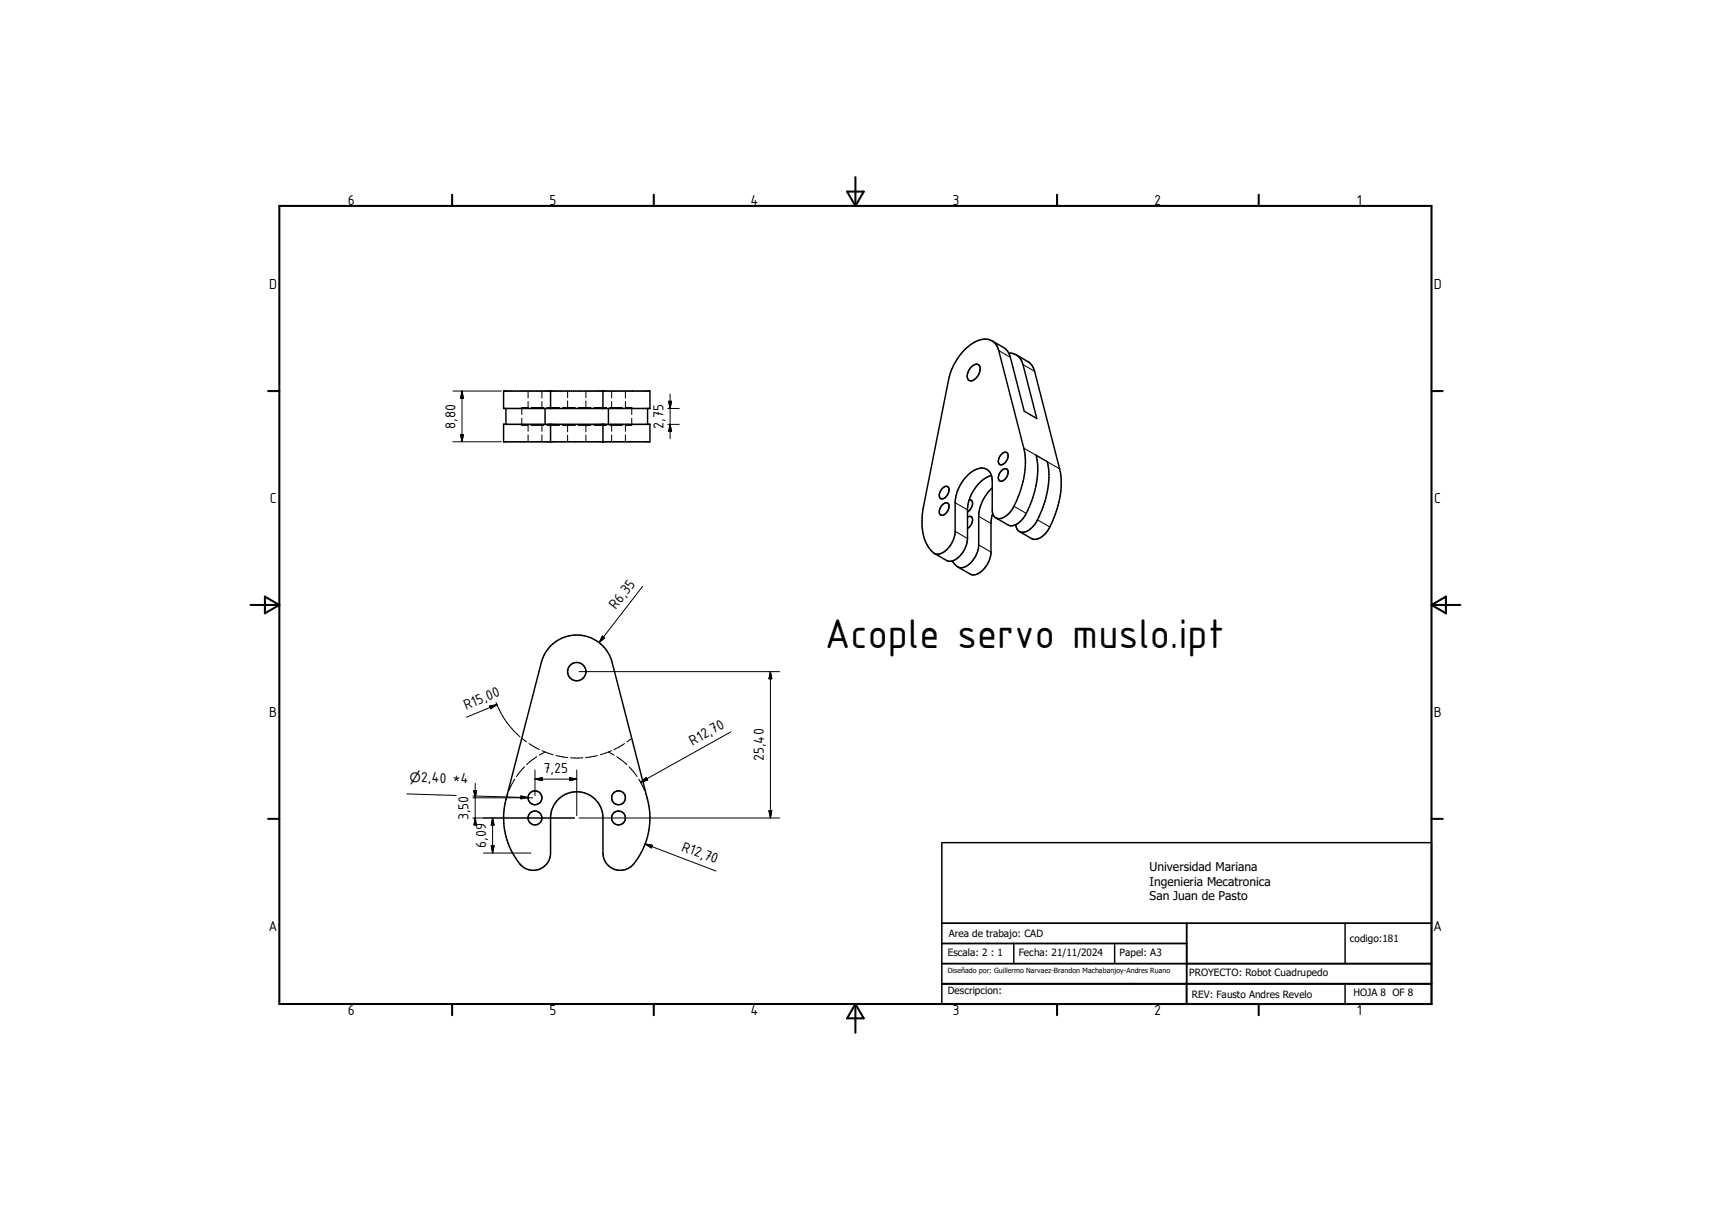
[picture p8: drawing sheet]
<svg xmlns="http://www.w3.org/2000/svg" width="594mm" height="420mm" viewBox="0 0 594 420" stroke-linecap="round" stroke-linejoin="round" font-family="sans-serif">
<g fill="none" stroke="#000" stroke-width=".51">
<path d="M344.4 118.3l4 2.3a5.5 5.5 0 0 1 2.4 3.4l4.8 18.7 4.3 2.6-4.8-18.8a4.7 4.7 0 0 0-4.9-3.9M174.8 135.7h50.8v6.1h-50.8zM191.1 135.7v6.1M209.3 135.7v6.1M337.1 127.4a1.86 1.86 0 0 1 2.9-.5 4.2 4.2 0 0 1-3.1 5.3 2.13 2.13 0 0 1-.7-3.3zM352.8 123.2l4 2.3a5.3 5.3 0 0 1 2.4 3.4l8.7 33.8a30.5 30.5 0 0 1-5.1 22.6 4.1 4.1 0 0 1-4.7 1.6l-4.2-2.4M174.8 147.3h50.8v6h-50.8zM175.6 141.8v5.5M189.2 141.8v5.5M191.1 147.3v6M209.3 147.3v6M211.2 141.8v5.5"/>
<path d="M224.8 141.8v5.5M347.5 157.8a1.34 1.34 0 0 1 1.1-.8 1.34 1.34 0 0 1 1.3 .6 3.2 3.2 0 0 1-2.6 3.7 2.06 2.06 0 0 1 0-3.2zM327.2 169.4a1.24 1.24 0 0 1 1.8-.5 1.24 1.24 0 0 1 .4 1.8l-.1 .3a2.27 2.27 0 0 1-2.9 1.9 2.86 2.86 0 0 1 .8-3.5zM327.2 175.1a1.24 1.24 0 0 1 1.8-.5 1.24 1.24 0 0 1 .4 1.8l-.1 .3a2.27 2.27 0 0 1-2.9 1.9 2.87 2.87 0 0 1 .8-3.5zM335.9 179.5a1.11 1.11 0 0 1 1.4 0 1.11 1.11 0 0 1 .3 1.4l-.1 .3a3.6 3.6 0 0 1-1.6 2.2M336.5 173.5a1.37 1.37 0 0 1 1.2 .9 1.37 1.37 0 0 1-.3 1.5l-.8 1.2-.7 .6M344.2 165a13.4 13.4 0 0 0-8.3 11.4v10.5a8.6 8.6 0 0 1-5.9 7.9l-1.4-.2-4.3-2.5M344.5 169.3a14.3 14.3 0 0 0-4.7 9.9v10a8.7 8.7 0 0 1-5.9 7.9 3.7 3.7 0 0 1-3.4-2.4M344.6 178.3l-.6 3.4v9.9a8.5 8.5 0 0 1-5.8 7.9l-1.1-.1-4.6-2.6M345.7 179.8a2.99 2.99 0 0 1-1.2-2.8v-9.9a3.9 3.9 0 0 0-1.8-4.1 3.9 3.9 0 0 0-4.4 .2 14.2 14.2 0 0 0-6.7 11.3v9.9a8.5 8.5 0 0 1-5.9 8l-1.4-.3M345.7 179.8a4.8 4.8 0 0 0 5.4-2.6 31.4 31.4 0 0 0 4.3-21.7l-8.7-33.8a5.1 5.1 0 0 0-7.8-3.2 19.5 19.5 0 0 0-9.6 13.2l-8.7 43.9a18.1 18.1 0 0 0 2.4 15.3l1.3 1.2M345.7 179.8l4.3 2.4a4.7 4.7 0 0 0 5.4-2.5 31.5 31.5 0 0 0 4.3-21.7l3.9 2.3a30.6 30.6 0 0 1-5.1 22.6 3.9 3.9 0 0 1-4.9 1.4l-.7-.9-.3-1.3"/>
<path d="M347.8 163.3a1.24 1.24 0 0 1 1.7-.5 1.24 1.24 0 0 1 .4 1.7l-.1 .4a2.28 2.28 0 0 1-2.9 1.9 2.92 2.92 0 0 1 .9-3.5zM191.3 224.1a12.7 12.7 0 0 1 21.2 5.8l12.3 47.7a24.5 24.5 0 0 1-6.1 23.5 6 6 0 0 1-9.4-5v-12.2a9.1 9.1 0 0 0-9.1-9.1 9.1 9.1 0 0 0-9.1 9.1v12.2a6.1 6.1 0 0 1-4.6 5.8 6.1 6.1 0 0 1-6.8-3 25.5 25.5 0 0 1-4.1-21.3l12.3-47.7a12.9 12.9 0 0 1 3.4-5.8zM327 334.5h170M327 320.5h170M327 327.5h84.9M352 327.5v7M387 327.5v7M411.9 320.5v21M467 320.5v14M327 348.5v-56h170v56M327 341.5h170M467 341.5v7"/>
<circle cx="200.2" cy="233.1" r="3.2"/>
<circle cx="185.7" cy="276.9" r="2.41"/>
<circle cx="214.7" cy="276.9" r="2.41"/>
<circle cx="185.7" cy="283.9" r="2.4"/>
<circle cx="214.7" cy="283.9" r="2.4"/>
</g>
<g fill="none" stroke="#000" stroke-width=".36">
<path d="M183.3 135.7v2.4M183.3 139.4v2.4M188.1 135.7v2.4M188.1 139.4v2.4M197 135.7v2.3M197 139.2v2.3M203.4 135.7v2.3M203.4 139.2v2.3M212.3 135.7v2.4M212.3 139.4v2.4M217.1 135.7v2.4M217.1 139.4v2.4"/>
<path d="M346.7 121.7l4.1 2.3M355.1 126.5l4.1 2.4M181.1 145.2v2.5h2.2M183.3 141.5h-2.2v2.4M183.3 147.3v2.4M183.3 150.9v2.4M184.4 147.7h4.4M184.4 141.5h4.4M188.1 147.3v2.4M188.1 150.9v2.4M189.9 147.7h4.3M189.9 141.5h4.3"/>
<path d="M195.3 147.7h4.4M195.3 141.5h4.4M197 147.7v2.2M197 151.1v2.2M200.8 147.7h4.3M200.8 141.5h4.3M203.4 147.7v2.2M203.4 151.1v2.2M206.2 147.7h4.4M206.2 141.5h4.4M211.7 147.7h4.3M211.7 141.5h4.3"/>
<path d="M212.3 147.3v2.4M212.3 150.9v2.4M217.1 147.3v2.4M217.1 150.9v2.4M217.1 141.5h2.2v2.4M219.3 145.2v2.5h-2.2M355.4 155.5l4.3 2.5M331.6 174.5l4.3 2.5M339.8 179.2l4.2 2.5M352 175.7l4.3 2.5M363.6 160.3l4.3 2.4M331.6 184.4l4.3 2.5"/>
<path d="M339.8 189.2l4.2 2.4M360.2 180.4l4.2 2.5M181.1 256.3l1.7 1.2M183.6 258.1l3.6 2M216.8 258.1l-3.6 2M219.3 256.3l-1.6 1.2M176.3 275.5l-.7 2.1M178.7 270.5l-2 3.9M182.1 266.1l-2.8 3.5M186.3 262.7l-3.4 2.7M188.2 260.6l3.8 1.4M189.2 261l-1.9 1.1"/>
<path d="M193.1 262.3l4 .6M198.2 263h4.1M207.4 262.3l-4.1 .6M211.2 261l2 1.1M212.3 260.6l-3.9 1.4M214.1 262.7l3.5 2.7M218.4 266.1l2.8 3.5M221.8 270.5l2 3.9M224.2 275.5l.6 2.1"/>
</g>
<g fill="none" stroke="#000" stroke-width=".71">
<path d="M97 71.5h400v277h-400zM157 67.6v3.9M227 67.6v3.9M294.1 66.5h5.8l-2.9 5zM297 61.5v10M367 67.6v3.9M437 67.6v3.9M93.1 135.7h3.9M497 135.7h3.8M87 210h10M92 207.1l5 2.9-5 2.9zM497 210h10"/>
<path d="M497 210l5-2.9v5.8zM93.1 284.2h3.9M497 284.2h3.8M157 348.5v3.9M227 348.5v3.9M297 348.5v10M297 348.5l2.9 5h-5.8zM327 341.5h170M367 348.5v3.9M411.9 341.5v7M437 348.5v3.9"/>
</g>
<g fill="none" stroke="#000" stroke-width=".35">
<path d="M157.2 135.7h16.8M160.4 135.7v17.6M160.4 135.7l.5 2.6h-1zM232.1 139.3h1l-.5 2.5zM232.6 136.8v15.5M157.2 153.3h16.8M159.9 150.8h1l-.5 2.5zM231.8 147.3h4M231.8 141.8h4M232.6 147.3l.5 2.5h-1zM223.1 203.5l-15.1 19.6M201 233.1h69.6"/>
<path d="M209.1 220.8l.8 .6-1.9 1.7zM267.4 233.1v50.8M267.4 233.1l.5 2.5h-1zM170 245.1l2.5-.5-2.1 1.4zM172.2 243.8a30 30 0 0 0 8.3 12M172.5 244.6l-10.6 4.3M253.7 254.1l-31.3 17.4M141.2 275.6l17.2 .5M164.2 276.3l19.1 .5M164.2 276.9h16.7M164.5 274.4h1l-.5 2.5zM165 271.9v13"/>
<path d="M180.8 276.3l2.5 .5-2.5 .5zM183.2 276.9h1.7M185.7 270.4h14.5M185.7 270.4l2.5-.5v1zM185.7 267.3v8.8M197.7 269.9l2.5 .5-2.5 .5zM200.2 267.3v15.8M222.4 271.5l1.9-1.6 .5 .8zM164.2 283.9h35.2M164.8 284.9l.2-1 .2 1M167.8 296.1h16.5M170.5 293.6h1l-.5 2.5z"/>
<path d="M171 283.9v12.2M171 283.9l.5 2.5h-1zM201 283.9h69.6M224 293l24.6 9.3M224 293l2.5 .4-.4 .9zM266.9 281.4h1l-.5 2.5z"/>
</g>
<g fill="#000" stroke="#000" stroke-width=".35">
<path d="M160.4 135.7l.5 2.6h-1zM232.1 139.3h1l-.5 2.5zM159.9 150.8h1l-.5 2.5zM232.6 147.3l.5 2.5h-1zM209.1 220.8l.8 .6-1.9 1.7zM267.4 233.1l.5 2.5h-1zM170 245.1l2.5-.5-2.1 1.4zM164.5 274.4h1l-.5 2.5zM180.8 276.3l2.5 .5-2.5 .5zM185.7 270.4l2.5-.5v1zM197.7 269.9l2.5 .5-2.5 .5zM222.4 271.5l1.9-1.6 .5 .8z"/>
<path d="M165 283.9l.5 2.5h-1zM170.5 293.6h1l-.5 2.5zM171 283.9l.5 2.5h-1zM224 293l2.5 .4-.4 .9zM266.9 281.4h1l-.5 2.5z"/>
</g>
<text font-size="15.5" x="286.3" y="225">Acople servo muslo.ipt</text>
<g font-size="5.4">
<text x="120.8" y="71.1">6</text>
<text x="190.8" y="71.1">5</text>
<text x="260.6" y="71.1">4</text>
<text x="330.7" y="71.1">3</text>
<text x="400.7" y="71.1">2</text>
<text x="471.1" y="71.1">1</text>
<text x="93.4" y="100.4">D</text>
<text x="497.7" y="100.4">D</text>
<text x="158.1" y="148.8" transform="rotate(-90 158.1 148.8)">8,80</text>
<text x="230.3" y="148.8" transform="rotate(-90 230.3 148.8)">2,75</text>
<text x="93.6" y="174.6">C</text>
<text x="497.9" y="174.6">C</text>
<text x="213.8" y="211.8" transform="rotate(-52 213.8 211.8)">R6,35</text>
<text x="93.4" y="248.8">B</text>
<text x="161.8" y="246.5" transform="rotate(-22 161.8 246.5)">R15,00</text>
<text x="497.7" y="248.8">B</text>
<text x="240.5" y="258.8" transform="rotate(-29 240.5 258.8)">R12,70</text>
<text x="188.7" y="268.1">7,25</text>
<text x="265.1" y="264.2" transform="rotate(-90 265.1 264.2)">25,40</text>
<text x="146.1" y="271.5" transform="rotate(2 146.1 271.5)">2,40 *4</text>
<text x="162.7" y="284.7" transform="rotate(-90 162.7 284.7)">3,50</text>
<text x="168.7" y="294.3" transform="rotate(-90 168.7 294.3)">6,09</text>
<text x="236.4" y="295.2" transform="rotate(21 236.4 295.2)">R12,70</text>
<text x="93.3" y="323.1">A</text>
<text x="497.5" y="323.1">A</text>
<text x="120.8" y="352.4">6</text>
<text x="190.8" y="352.4">5</text>
<text x="260.6" y="352.4">4</text>
<text x="330.7" y="352.4">3</text>
<text x="400.7" y="352.4">2</text>
<text x="471.1" y="352.4">1</text>
</g>
<text font-size="4.6" x="142.2" y="271.4" transform="rotate(2 142.2 271.4)">n</text>
<g font-size="4.2">
<text x="399.1" y="302.5">Universidad Mariana</text>
<text x="399.1" y="307.5">Ingenieria Mecatronica</text>
<text x="399.1" y="312.5">San Juan de Pasto</text>
</g>
<g font-size="3.5">
<text x="329.4" y="325.1">Area de trabajo: CAD</text>
<text x="468.6" y="327">codigo:181</text>
<text x="329.1" y="331.7">Escala: 2 : 1</text>
<text x="353.7" y="331.7">Fecha: 21/11/2024</text>
<text x="388.7" y="331.7">Papel: A3</text>
<text x="412.9" y="338.8">PROYECTO: Robot Cuadrupedo</text>
<text x="329.1" y="344.9">Descripcion:</text>
<text x="413.8" y="346.4">REV: Fausto Andres Revelo</text>
<text x="469.8" y="345.7">HOJA 8 OF 8</text>
</g>
<text font-size="2.5" x="329.1" y="337.8">Diseñado por: Guillermo Narvaez-Brandon Machabanjoy-Andres Ruano</text>
</svg>
